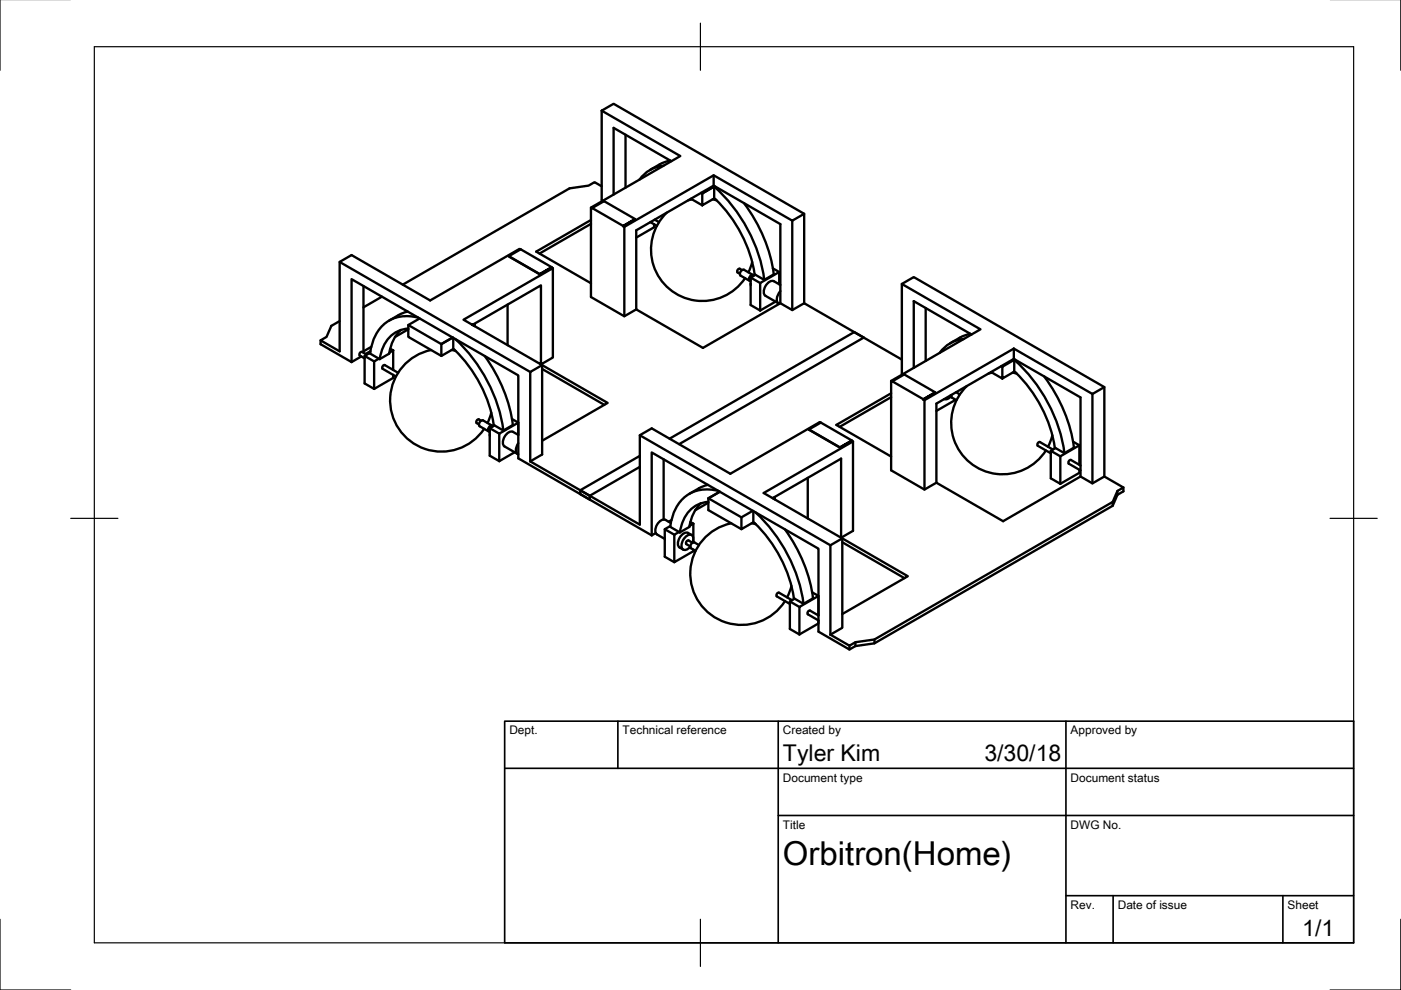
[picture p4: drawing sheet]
<svg xmlns="http://www.w3.org/2000/svg" width="297mm" height="210mm" viewBox="0 0 297 210" stroke-linecap="round" stroke-linejoin="round" font-family="sans-serif">
<g fill="none" stroke="#000" stroke-width=".5">
<path d="M127.6 23.5l16.6 9.6-18.9 10.9 .2 .2 2.6-1.5 6.5 3.7M127.6 23.5l2.5-1.5 40.4 23.3-2.5 1.5-16.7-9.6-18.9 10.9-.3-.1M127.6 39.5l-1.5-.9-1.3 .8-4 .5-35.4 20.5M127.6 23.5v18.9l.2 .2M132.6 28.6v11.2M140.7 35.1a6.9 6.9 0 0 0-5.1 3M142.1 34l-1.8 .6-2.5 1.4M142.3 34.2l-12.2-7.1v14.1M151.3 37.2v2.2M151.4 39.6a32.9 32.9 0 0 1 10.6 19.7M151.5 39.5l-2.6 1.5M72 55.5l40.4 23.4"/>
<path d="M107.9 54.3l6.5 3.8M110.3 52.9l-.2-.1-18.9 10.9-16.7-9.6-2.5 1.4v19l-4-2.3 1.2-.8 1-2.3 1.8-1M114.4 58.1l2.6-1.5zM117 56.6l-6.6-3.7-2.5 1.4 6.5 3.9M117 56.7l.2 .2M125.3 44v19l7.1 4.1 2.5-1.5M125.3 46.6l-11.6 6.8 11.6 6.7M125.3 47.5l-10.9 6.3M125.5 44.1l6.6 3.8M132.1 47.9l2.5-1.5zM132.4 48.1v19M134.9 48.8l16.4-9.4 14.2 8.1v16.8l-16.5 9.5-14.1-8.2z"/>
<path d="M137.9 47.1l1.4 .8M138.7 47.5v.7l-3.8 2.2M138.8 46.6l.9 .5M141.4 45.1a10.9 10.9 0 0 0 .5 16.2 10.9 10.9 0 0 0 16.1-2.3M146.5 42.1l2.4 1.4M146.7 42.3l-.8 .2M148.7 40.9l.2 .1M148.9 41h.1M148.9 41l2.5-1.4v2.5l-2.5 1.4zM151.1 42.3l.8 .2M151.4 42.1a27.8 27.8 0 0 1 8.6 16.1l2 1.1M157.3 57.3l-.6-.3-.3 .2-.1 .4 .6 .4"/>
<path d="M157.7 43.1a32.5 32.5 0 0 1 6.4 15.1l-2.1 1.1M159.1 58.8l2.1 1.2M159.5 55.6l-.8 2.1M159.6 58.6a.47 .47 0 0 0-.5 .2 .47 .47 0 0 0 0 .6M159.6 58.3l-1.9-1.1a.82 .82 0 0 0-.7 1.2l1.9 1.1M159.8 58.5l-.1-.2a.8 .8 0 0 0-.8 1.2l.2 .1M160.2 58.3l-1.1 .5v5.9l2.1 1.1M163.9 56.9l1.3 .8M168 46.8v18.9M170.5 45.3v19M68 72.2v.8l6.5 3.8M74.5 76.8v-17.6l35.4 20.4v17.6l28.3 16.3"/>
<path d="M76.6 75.6l-2.1 1.2M77.1 60.6v13.9l1.6-1M77.3 75.5l2 1.1M77.8 75.2l-1.1-.6-.4 .3v.5l1 .6M78.5 74.8l-1.2 .7v5.8l2 1.2M78.5 74.5l-1 .6M80.3 76l-1 .6v5.9M81 62.9l-3.9 2.3M82.7 73.9l.7 .4M83.4 79.5v.6l-4.1 2.4M83.4 74.3v4.1M83.4 74.3l-.8 .5"/>
<path d="M84.4 79l-2.8-1.6-.5 .3v.5l2.9 1.6M85 70a8.2 8.2 0 0 0-2.5 5l-2 1.1M86.4 66.1l-1.5 .5-2.4 1.4M86.6 68.9l7 4M86.6 69.8l-2.8 1.6M86.6 69.7a6.4 6.4 0 0 0-5.9 5.3l-.2 1.1M88.7 67.3a7.7 7.7 0 0 0-10 6.3l-.2 1.4 2 1.1M89 67.5l-2.4 1.4v2.5l7 4.1M91.4 74.2a10.9 10.9 0 0 0-6.8 16.7 10.9 10.9 0 0 0 18 0M93.6 72.9l2.4-1.3-2.4 1.4v2.5l2.5-1.5M93.6 72.9v.1M95.8 74.2l.8 .2"/>
<path d="M96.1 74a27.8 27.8 0 0 1 8.6 16.1l2 1.2M96.1 71.6v2.4M96.5 71.9a33 33 0 0 1 10.2 19.4M100.2 68.9l14.5-8.4v16.8l2.5-1.5v-18.9l-18.9 10.9 16.6 9.6v19l-2.5 1.4M100.4 68.7l.2 .2M100.6 68.9l-.2 .1 .2-.1v.3M100.6 68.9h.1M102.8 75.5a32.3 32.3 0 0 1 5.9 14.6l-2 1.2M107.6 64.6v8.6M114.9 78.2l13.2 7.6M159.1 60.1v.4M164.4 64l-3.2 1.8"/>
<path d="M165.2 60.3v-2.6l-4 2.3v5.8M165.5 64.3l2.5 1.4 2.5-1.4 12.6 7.3-39.1 22.6M165.5 60.4l-1.4-.8a1.85 1.85 0 0 0-2 1.6 1.28 1.28 0 0 0 .2 1.5l2.8 1.6M165.5 61.7a2.02 2.02 0 0 0-.5 2.6l.3 .1M191.2 76.2l-10.1-5.8-39.1 22.6M191.2 60.2v19l.3 .1M196.3 65.3v11.2M204.3 71.9a6.9 6.9 0 0 0-5.1 2.9M205.8 70.8l-1.9 .6-2.4 1.4M206 70.9l-12.3-7.1v14.2M210.1 78.9l2.4 1.4 2.5-1.5v-2.5l-2.5 1.5v2.5M210.4 79l-.8 .2"/>
<path d="M212.3 77.6l.2 .2M214.7 79l.9 .2M214.9 73.9l16.7 9.6 2.5-1.4-40.4-23.4-2.5 1.5 16.7 9.6-19 11 .3 .1 2.5-1.5 6.6 3.8M214.9 73.9l-18.9 10.9-.2-.1M214.9 73.9v2.2M215 78.8a27.8 27.8 0 0 1 8.6 16.1l2.1 1.2M215.2 76.2l-.2 .1a32.9 32.9 0 0 1 10.7 19.8M221.4 79.8a32.5 32.5 0 0 1 6.3 15.1l-2 1.2M102 89.2l-.6-.3-.3 .3-.1 .4 .5 .4M103.8 90.8l2.1 1.1M103.8 92v.4M104.2 87.5l-.8 2.2"/>
<path d="M104.3 90.5a.47 .47 0 0 0-.6 .2 .47 .47 0 0 0 .1 .6M104.3 90.2l-1.9-1.1a.82 .82 0 0 0-.7 1.3l1.9 1.1M104.5 90.4l-.2-.2a.8 .8 0 0 0-.7 1.3h.2M104.8 90.2l-1 .6v5.8l2.1 1.2M108.6 88.8l1.3 .8M109.1 95.9l-3.2 1.9M109.7 96.3l-2.7-1.6a1.85 1.85 0 0 1 .3-2.6 1.28 1.28 0 0 1 1.5-.5l1.1 .6v-2.6l-4 2.3v5.9M109.9 94a1.54 1.54 0 0 0 0 2.3M114.9 93.4l13.9-8-13.9-8-2.5 1.5v18.9M135.7 96.7l-12.7 7.2v.9M135.7 92.3l40.4 23.3M135.7 99l-10.7 6.1v.8"/>
<path d="M140.7 97.4v12.7M171.5 91.1l6.6 3.7M174 89.6l-.2-.1-19 10.9-16.6-9.6-2.5 1.5v18.9l-23.3-13.4M178.1 94.8l2.5-1.4zM180.6 93.4l-6.6-3.8-2.5 1.5 6.6 3.8M180.6 93.4l.3 .2v18.9l-2.6 1.5v-16.8l-14.5 8.4M180.9 93.6l-19 10.9 16.7 9.7v18.9l-2.5 1.5M188.9 80.8v18.9l7.1 4.1 2.5-1.5M188.9 83.4l-11.6 6.7 11.6 6.7M188.9 84.2l-10.9 6.3M189.2 80.9l6.6 3.7M195.8 84.6l2.5-1.4z"/>
<path d="M196 84.8v19M198.5 85.6l16.4-9.5 14.2 8.2v16.7l-16.4 9.5-14.2-8.2zM201.5 83.8l.2 .1M201.7 84l-.3 .3a1.12 1.12 0 0 1-1.2 .3M201.7 83.7l.1 .6 1 .6M202.3 84.6v.3l-3.8 2.2M202.7 83.2l.8 .4M205 81.8a10.9 10.9 0 0 0 .7 16.3 10.9 10.9 0 0 0 16-2.6M222.8 95.6l2 1.1M223.1 92.3l-.9 2.4M223.2 95.3l-2.7-1.6-.5 .3v.5l2.8 1.6M223.8 95l-1 .6v5.8l2 1.2"/>
<path d="M227.5 93.6l1.3 .8M228.8 94.4l-4 2.3v5.9M228.8 99.6v.6l-4 2.4M228.8 94.4v4.2M229.1 98.7l-2-1.2-.4 .1-.2 .4 .1 .3 2.5 1.4M231.6 83.5v19M234.1 82.1v18.9M139 113l-.8 .5M140.9 112.2l2.1 1.2M142.1 111.5l-1.2 .7v5.8l2.1 1.2M142.2 110.9l-1.1-.7a1.85 1.85 0 0 0-2 1.6 1.28 1.28 0 0 0 .2 1.5l1.6 1M142.4 110.3l-.6 .3"/>
<path d="M144 112.8l-1 .6v5.8l4-2.3v-.4M146.4 110.7l.6 .3M146.6 113.4l-.7-.4a1.85 1.85 0 0 0-2 1.5 1.28 1.28 0 0 0 .2 1.6l.8 .4M146.8 115.1l-.8-.5-.5 .3v.5l.9 .5M146.9 115a1.25 1.25 0 0 0-.4-1.6 2.21 2.21 0 0 0-1.8 3 1.12 1.12 0 0 0 1.7-.5M147 111v3.1M147 114.4v.6M147 111l-.8 .5M148.2 115.6l-1-.6a.82 .82 0 0 0-.7 1.2l1 .6M148.6 106.7a8.2 8.2 0 0 0-2.4 5l-2.1 1.2M150.1 102.8l-1.6 .6-2.4 1.3M150.2 106.6l-2.8 1.6"/>
<path d="M150.2 106.4a6.4 6.4 0 0 0-5.8 5.4l-.3 1.1M150.2 105.7h.1M150.2 105.7l2.4-1.4-2.4 1.4v2.5l7 4M150.2 105.7l7 4M152.3 104.1a7.7 7.7 0 0 0-10 6.3l-.2 1.3 2 1.2M155 111a10.9 10.9 0 0 0-6.7 16.8 10.9 10.9 0 0 0 18.1-.4M159.4 110.9l.8 .3M159.6 108.3l-2.4 1.4v2.5l2.5-1.5M159.7 110.7a27.8 27.8 0 0 1 8.6 16.1l2.1 1.2M159.7 108.4v2.3M160.1 108.6a33 33 0 0 1 10.3 19.4M164 105.7l.3-.1v.3"/>
<path d="M164 105.5l.3 .1M166.4 112.2a32.3 32.3 0 0 1 6 14.7l-2 1.1M171.3 101.3v8.6M178.6 115l13.2 7.6M229.1 101l2.5 1.5 2.5-1.5 4.1 2.4-1.3 .7-1 2.3-50.5 29.2-4 .6-1.3 .7-4-2.3M235.9 106.4v.8M236.9 104.1v.8M238.2 103.4v.8l-1.3 .7-1 2.3-50.5 29.2-4 .6-1.3 .7-6.6-3.8v-17.6l-35.3-20.4v17.6M167.5 127.5l2 1.2M167.8 124.2l-.9 2.5M167.9 127.3l-2.7-1.6-.5 .2v.5l2.8 1.6M168.5 126.9l-1 .6v5.9l2 1.1"/>
<path d="M169.5 128.7l4-2.3v4.1l-1.8-1h-.3l-.2 .4 .1 .3 2.2 1.3v.7l-4 2.3zM172.2 125.6l1.3 .8M178.6 130.2l13.9-8-13.9-8-2.5 1.4v19M180.1 136.9v.8M181.4 136.2v.8M185.4 135.6v.8"/>
</g>
<path d="M107 152.9h180v47h-180zM131 152.9v10M165 152.9v47M226 152.9v47M107 162.9h180M165 172.9h122M226 189.9h61M236 189.9v10M272 189.9v10" fill="none" stroke="#000" stroke-width=".35"/>
<path d="M0 -.1v15M297 -.1v15M20 9.9h267v190h-267zM148.5 4.9v10M15 109.9h10M282 109.9h10M0 194.9v15h15M148.5 194.9v10M297 194.9v15h-15" fill="none" stroke="#000" stroke-width=".25"/>
<text font-size="7" x="166" y="183.4">Orbitron(Home)</text>
<g font-size="4.9">
<text x="166" y="161.4">Tyler Kim</text>
<text x="208.7" y="161.4">3/30/18</text>
<text x="276.1" y="198.5">1/1</text>
</g>
<g font-size="2.5">
<text x="108" y="155.7">Dept.</text>
<text x="132" y="155.7">Technical reference</text>
<text x="166" y="155.7">Created by</text>
<text x="227" y="155.7">Approved by</text>
<text x="166" y="165.7">Document type</text>
<text x="227" y="165.7">Document status</text>
<text x="166" y="175.7">Title</text>
<text x="227" y="175.7">DWG No.</text>
<text x="227" y="192.7">Rev.</text>
<text x="237" y="192.7">Date of issue</text>
<text x="273" y="192.7">Sheet</text>
</g>
</svg>
